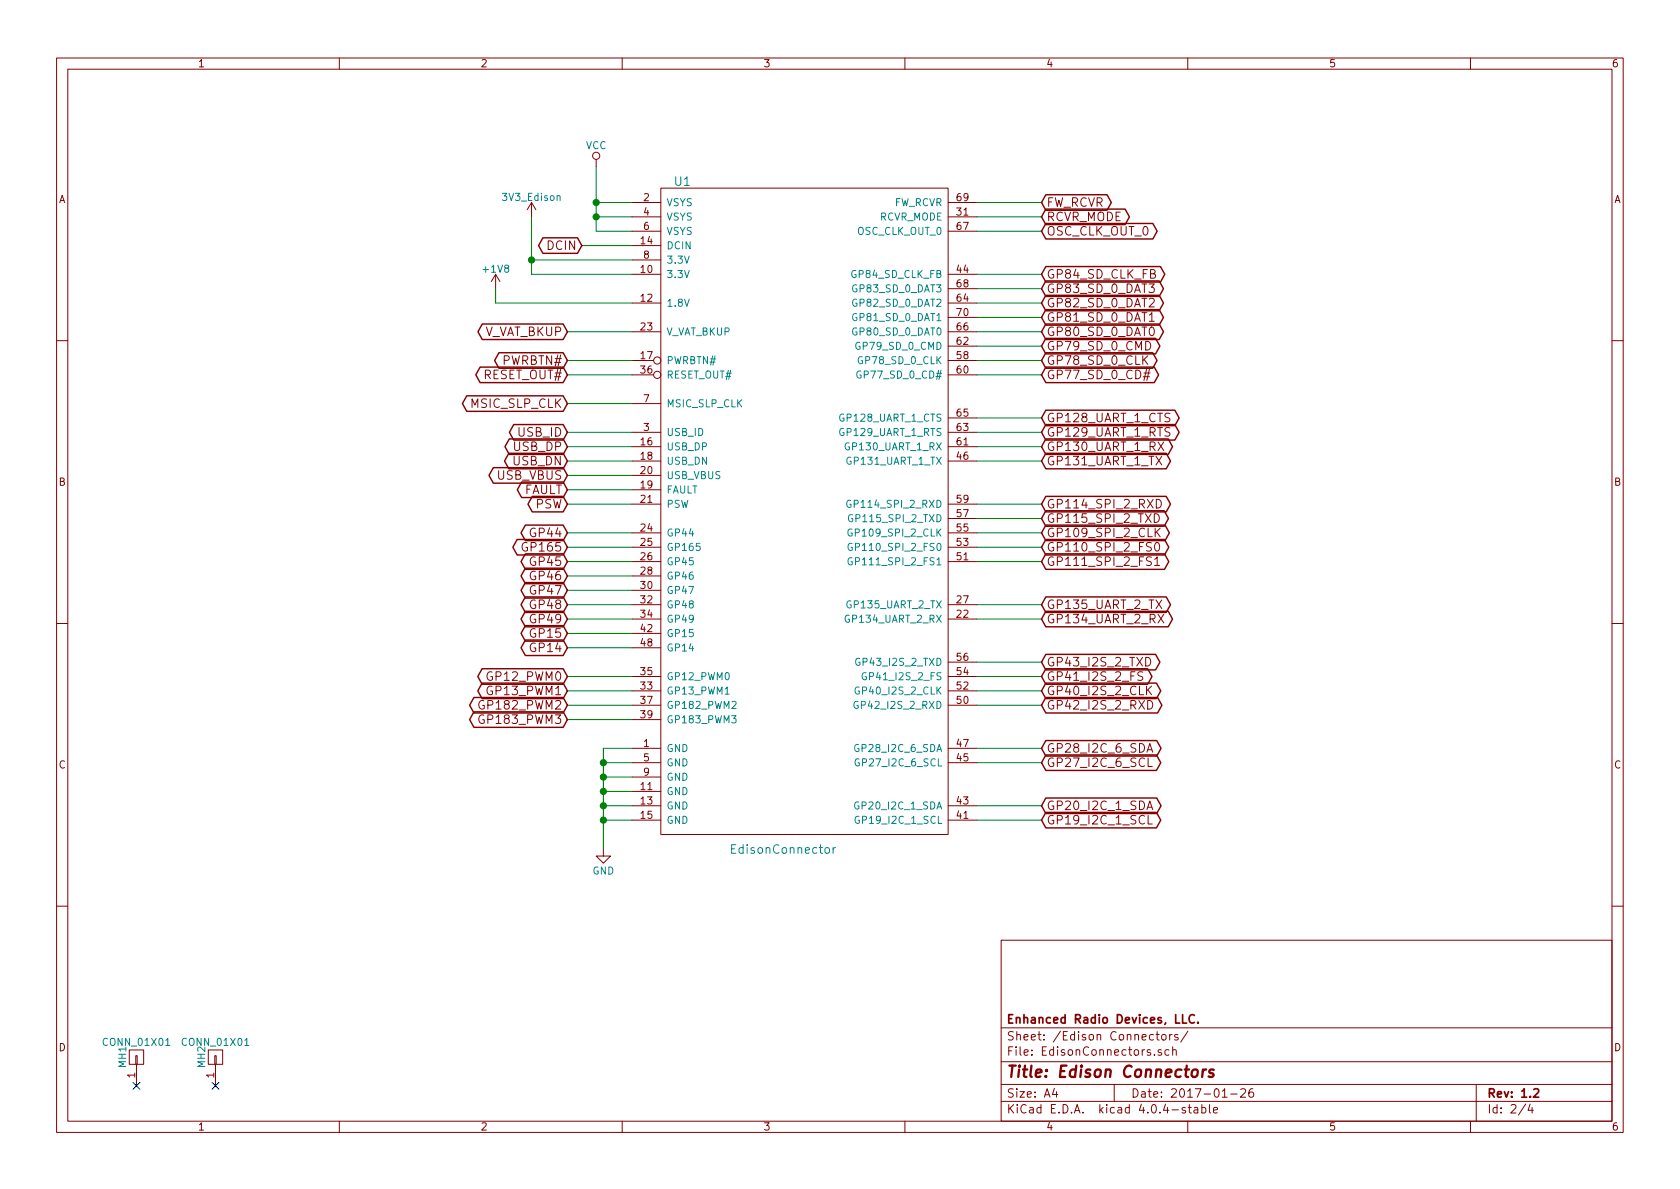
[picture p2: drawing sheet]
EESchema Schematic File Version 2
LIBS:power
LIBS:device
LIBS:transistors
LIBS:conn
LIBS:linear
LIBS:regul
LIBS:74xx
LIBS:cmos4000
LIBS:adc-dac
LIBS:memory
LIBS:xilinx
LIBS:microcontrollers
LIBS:dsp
LIBS:microchip
LIBS:analog_switches
LIBS:motorola
LIBS:texas
LIBS:intel
LIBS:audio
LIBS:interface
LIBS:digital-audio
LIBS:philips
LIBS:display
LIBS:cypress
LIBS:siliconi
LIBS:opto
LIBS:atmel
LIBS:contrib
LIBS:valves
LIBS:metrix_parts
LIBS:mogar_KiCAD
LIBS:SparkFun
LIBS:EdisonBlock_915MHz-cache
EELAYER 25 0
EELAYER END
$Descr A4 11693 8268
encoding utf-8
Sheet 2 4
Title "Edison Connectors"
Date "2017-01-26"
Rev "1.2"
Comp "Enhanced Radio Devices, LLC."
Comment1 ""
Comment2 ""
Comment3 ""
Comment4 ""
$EndDescr
Wire Wire Line
	4400 1600 4150 1600
Wire Wire Line
	4150 1600 4150 1150
Wire Wire Line
	4400 1400 4150 1400
Connection ~ 4150 1400
Wire Wire Line
	4400 1500 4150 1500
Connection ~ 4150 1500
Wire Wire Line
	4400 5200 4200 5200
Wire Wire Line
	4200 5200 4200 5900
Wire Wire Line
	4400 5300 4200 5300
Connection ~ 4200 5300
Wire Wire Line
	4400 5400 4200 5400
Connection ~ 4200 5400
Wire Wire Line
	4400 5500 4200 5500
Connection ~ 4200 5500
Wire Wire Line
	4400 5600 4200 5600
Connection ~ 4200 5600
Wire Wire Line
	4400 5700 4200 5700
Connection ~ 4200 5700
$Comp
L EdisonConnector U1
U 1 1
P 5600 3500
F 0 "U1" H 4750 5750 60  0000 C CNN
F 1 "EdisonConnector" H 5450 1100 60  0000 C CNN
F 2 "mogar_modules_new:DF40HC(3.0)-70DS" H 5600 3900 60  0001 C CNN
F 3 "" H 5600 3900 60  0000 C CNN
	1    5600 3500
	1    0    0    -1  
$EndComp
Wire Wire Line
	4400 1800 3700 1800
Wire Wire Line
	3700 1500 3700 1900
Wire Wire Line
	3700 1900 4400 1900
Connection ~ 3700 1800
$Comp
L GND #PWR01
U 1 1
P 4200 5900
F 0 "#PWR01" H 4200 5650 50  0001 C CNN
F 1 "GND" H 4200 5750 50  0000 C CNN
F 2 "" H 4200 5900 60  0000 C CNN
F 3 "" H 4200 5900 60  0000 C CNN
	1    4200 5900
	1    0    0    -1  
$EndComp
Wire Wire Line
	6800 1400 7250 1400
Wire Wire Line
	7250 1500 6800 1500
Wire Wire Line
	6800 1600 7250 1600
Wire Wire Line
	7250 1900 6800 1900
Wire Wire Line
	6800 2000 7250 2000
Wire Wire Line
	7250 2100 6800 2100
Wire Wire Line
	6800 2200 7250 2200
Wire Wire Line
	7250 2300 6800 2300
Wire Wire Line
	6800 2400 7250 2400
Wire Wire Line
	7250 2500 6800 2500
Wire Wire Line
	6800 2600 7250 2600
Wire Wire Line
	7250 2900 6800 2900
Wire Wire Line
	7250 3000 6800 3000
Wire Wire Line
	6800 3100 7250 3100
Wire Wire Line
	7250 3200 6800 3200
Wire Wire Line
	6800 3500 7250 3500
Wire Wire Line
	7250 3600 6800 3600
Wire Wire Line
	6800 3700 7250 3700
Wire Wire Line
	7250 3800 6800 3800
Wire Wire Line
	6800 3900 7250 3900
Wire Wire Line
	6800 5300 7250 5300
Wire Wire Line
	7250 5200 6800 5200
Wire Wire Line
	6800 4900 7250 4900
Wire Wire Line
	7250 4800 6800 4800
Wire Wire Line
	6800 4700 7250 4700
Wire Wire Line
	7250 4600 6800 4600
Wire Wire Line
	6800 4300 7250 4300
Wire Wire Line
	7250 4200 6800 4200
Wire Wire Line
	7250 5600 6800 5600
Wire Wire Line
	6800 5700 7250 5700
Wire Wire Line
	3950 4700 4400 4700
Wire Wire Line
	4400 4800 3950 4800
Wire Wire Line
	3950 4900 4400 4900
Wire Wire Line
	4400 5000 3950 5000
Wire Wire Line
	3950 3700 4400 3700
Wire Wire Line
	4400 3800 3950 3800
Wire Wire Line
	3950 3900 4400 3900
Wire Wire Line
	4400 4000 3950 4000
Wire Wire Line
	3950 4100 4400 4100
Wire Wire Line
	4400 4200 3950 4200
Wire Wire Line
	3950 4300 4400 4300
Wire Wire Line
	4400 4400 3950 4400
Wire Wire Line
	3950 4500 4400 4500
Wire Wire Line
	3950 3000 4400 3000
Wire Wire Line
	4400 3100 3950 3100
Wire Wire Line
	3950 3200 4400 3200
Wire Wire Line
	4400 3300 3950 3300
Wire Wire Line
	3950 3400 4400 3400
Wire Wire Line
	4400 3500 3950 3500
Wire Wire Line
	4400 2300 3950 2300
Wire Wire Line
	4400 2500 3950 2500
Wire Wire Line
	3950 2600 4400 2600
Wire Wire Line
	4400 2800 3950 2800
$Comp
L +1V8 #PWR02
U 1 1
P 3450 2000
F 0 "#PWR02" H 3450 1850 50  0001 C CNN
F 1 "+1V8" H 3450 2140 50  0000 C CNN
F 2 "" H 3450 2000 60  0000 C CNN
F 3 "" H 3450 2000 60  0000 C CNN
	1    3450 2000
	1    0    0    -1  
$EndComp
Wire Wire Line
	3450 2000 3450 2100
Wire Wire Line
	3450 2100 4400 2100
Wire Wire Line
	4050 1700 4400 1700
$Comp
L VCC #PWR03
U 1 1
P 4150 1150
F 0 "#PWR03" H 4150 1000 50  0001 C CNN
F 1 "VCC" H 4150 1300 50  0000 C CNN
F 2 "" H 4150 1150 60  0000 C CNN
F 3 "" H 4150 1150 60  0000 C CNN
	1    4150 1150
	1    0    0    -1  
$EndComp
Text GLabel 4050 1700 0    60   BiDi ~ 0
DCIN
Text GLabel 3950 2300 0    60   BiDi ~ 0
V_VAT_BKUP
Text GLabel 3950 2500 0    60   BiDi ~ 0
PWRBTN#
Text GLabel 3950 2600 0    60   BiDi ~ 0
RESET_OUT#
Text GLabel 3950 2800 0    60   BiDi ~ 0
MSIC_SLP_CLK
Text GLabel 3950 3000 0    60   BiDi ~ 0
USB_ID
Text GLabel 3950 3100 0    60   BiDi ~ 0
USB_DP
Text GLabel 3950 3200 0    60   BiDi ~ 0
USB_DN
Text GLabel 3950 3300 0    60   BiDi ~ 0
USB_VBUS
Text GLabel 3950 3400 0    60   BiDi ~ 0
FAULT
Text GLabel 3950 3500 0    60   BiDi ~ 0
PSW
Text GLabel 3950 3700 0    60   BiDi ~ 0
GP44
Text GLabel 3950 3800 0    60   BiDi ~ 0
GP165
Text GLabel 3950 3900 0    60   BiDi ~ 0
GP45
Text GLabel 3950 4000 0    60   BiDi ~ 0
GP46
Text GLabel 3950 4100 0    60   BiDi ~ 0
GP47
Text GLabel 3950 4200 0    60   BiDi ~ 0
GP48
Text GLabel 3950 4300 0    60   BiDi ~ 0
GP49
Text GLabel 3950 4400 0    60   BiDi ~ 0
GP15
Text GLabel 3950 4500 0    60   BiDi ~ 0
GP14
Text GLabel 3950 4700 0    60   BiDi ~ 0
GP12_PWM0
Text GLabel 3950 4800 0    60   BiDi ~ 0
GP13_PWM1
Text GLabel 3950 4900 0    60   BiDi ~ 0
GP182_PWM2
Text GLabel 3950 5000 0    60   BiDi ~ 0
GP183_PWM3
Text GLabel 7250 5700 2    60   BiDi ~ 0
GP19_I2C_1_SCL
Text GLabel 7250 5600 2    60   BiDi ~ 0
GP20_I2C_1_SDA
Text GLabel 7250 5300 2    60   BiDi ~ 0
GP27_I2C_6_SCL
Text GLabel 7250 5200 2    60   BiDi ~ 0
GP28_I2C_6_SDA
Text GLabel 7250 4900 2    60   BiDi ~ 0
GP42_I2S_2_RXD
Text GLabel 7250 4800 2    60   BiDi ~ 0
GP40_I2S_2_CLK
Text GLabel 7250 4700 2    60   BiDi ~ 0
GP41_I2S_2_FS
Text GLabel 7250 4600 2    60   BiDi ~ 0
GP43_I2S_2_TXD
Text GLabel 7250 4300 2    60   BiDi ~ 0
GP134_UART_2_RX
Text GLabel 7250 4200 2    60   BiDi ~ 0
GP135_UART_2_TX
Text GLabel 7250 3900 2    60   BiDi ~ 0
GP111_SPI_2_FS1
Text GLabel 7250 3800 2    60   BiDi ~ 0
GP110_SPI_2_FS0
Text GLabel 7250 3700 2    60   BiDi ~ 0
GP109_SPI_2_CLK
Text GLabel 7250 3600 2    60   BiDi ~ 0
GP115_SPI_2_TXD
Text GLabel 7250 3500 2    60   BiDi ~ 0
GP114_SPI_2_RXD
Text GLabel 7250 3200 2    60   BiDi ~ 0
GP131_UART_1_TX
Text GLabel 7250 3100 2    60   BiDi ~ 0
GP130_UART_1_RX
Text GLabel 7250 3000 2    60   BiDi ~ 0
GP129_UART_1_RTS
Text GLabel 7250 2900 2    60   BiDi ~ 0
GP128_UART_1_CTS
Text GLabel 7250 2600 2    60   BiDi ~ 0
GP77_SD_0_CD#
Text GLabel 7250 2500 2    60   BiDi ~ 0
GP78_SD_0_CLK
Text GLabel 7250 2400 2    60   BiDi ~ 0
GP79_SD_0_CMD
Text GLabel 7250 2300 2    60   BiDi ~ 0
GP80_SD_0_DAT0
Text GLabel 7250 2200 2    60   BiDi ~ 0
GP81_SD_0_DAT1
Text GLabel 7250 2100 2    60   BiDi ~ 0
GP82_SD_0_DAT2
Text GLabel 7250 2000 2    60   BiDi ~ 0
GP83_SD_0_DAT3
Text GLabel 7250 1900 2    60   BiDi ~ 0
GP84_SD_CLK_FB
Text GLabel 7250 1600 2    60   BiDi ~ 0
OSC_CLK_OUT_0
Text GLabel 7250 1500 2    60   BiDi ~ 0
RCVR_MODE
Text GLabel 7250 1400 2    60   BiDi ~ 0
FW_RCVR
$Comp
L CONN_01X01 MH1
U 1 1
P 950 7350
F 0 "MH1" H 950 7450 50  0000 C CNN
F 1 "CONN_01X01" V 1050 7350 50  0000 C CNN
F 2 "Mounting_Holes:MountingHole_2.5mm" H 950 7350 60  0001 C CNN
F 3 "" H 950 7350 60  0000 C CNN
	1    950  7350
	0    -1   -1   0   
$EndComp
NoConn ~ 950  7550
$Comp
L CONN_01X01 MH2
U 1 1
P 1500 7350
F 0 "MH2" H 1500 7450 50  0000 C CNN
F 1 "CONN_01X01" V 1600 7350 50  0000 C CNN
F 2 "Mounting_Holes:MountingHole_2.5mm" H 1500 7350 60  0001 C CNN
F 3 "" H 1500 7350 60  0000 C CNN
	1    1500 7350
	0    -1   -1   0   
$EndComp
NoConn ~ 1500 7550
$Comp
L 3V3_Edison #PWR04
U 1 1
P 3700 1500
F 0 "#PWR04" H 3700 1350 50  0001 C CNN
F 1 "3V3_Edison" H 3700 1640 50  0000 C CNN
F 2 "" H 3700 1500 60  0000 C CNN
F 3 "" H 3700 1500 60  0000 C CNN
	1    3700 1500
	1    0    0    -1  
$EndComp
$EndSCHEMATC
